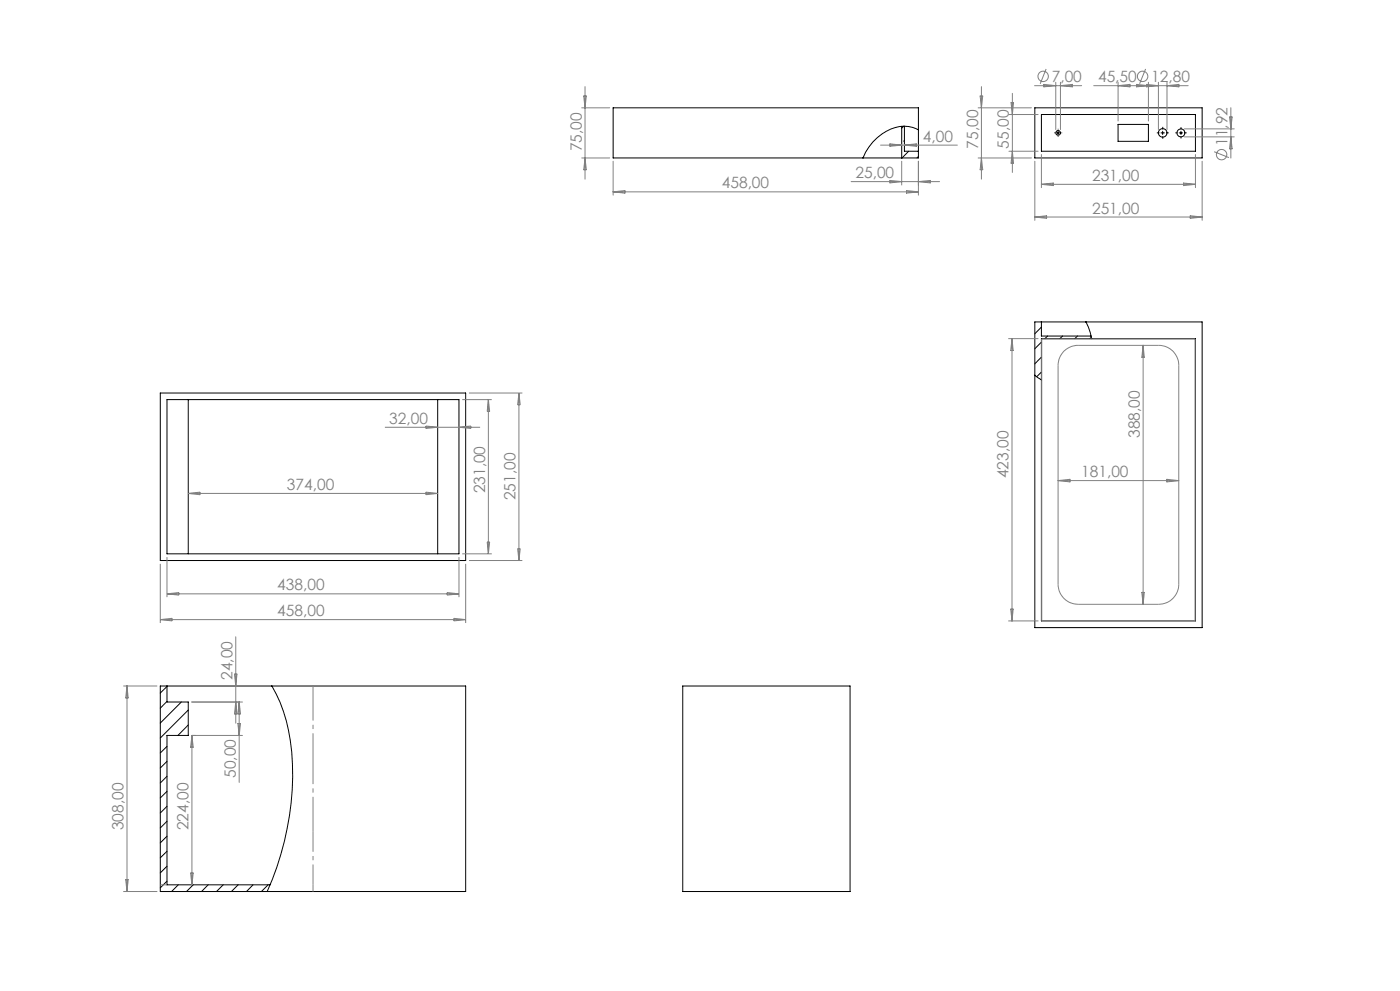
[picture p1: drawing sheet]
<svg xmlns="http://www.w3.org/2000/svg" width="420mm" height="297mm" viewBox="0 0 420 297" stroke-linecap="round" stroke-linejoin="round" font-family="sans-serif">
<g fill="none" stroke="#000" stroke-width=".3">
<path d="M183.9 32.3h91.6v15h-91.6zM270.5 37.8v9.5M271.1 37.8l-.6 .6M271.3 37.8v7.5h4.2M275.5 38.9a9.9 9.9 0 0 0-10.8 1.2 15.7 15.7 0 0 0-5.8 7.2M310.4 32.3h50.2v15h-50.2zM312.4 34.3h46.2v11h-46.2zM316.9 39.8h1M317.4 39.3v1M335.4 37.3h9.1v5.1h-9.1zM348.3 39.8h1M348.8 39.3v1"/>
<path d="M353.8 39.8h1M354.3 39.3v1M271.3 42.1l-.2 .2M272.6 45.3l-2 2M275.5 46.9l-.4 .4M310.4 96.5h50.2v91.6h-50.2zM312.4 98l-2 2M312.4 96.5v4.2h14.9M325.8 96.5l1.3 3.2 .4 1.8M48.1 117.8h91.6v50.2h-91.6zM50.1 119.8h87.6v46.2h-87.6zM56.5 119.8v46.2"/>
<path d="M131.3 119.8v46.2M310.4 112.5l2 1.3M312.4 102.5l-2 2M312.4 107l-2 2M312.4 111.5l-1.4 1.4M312.4 101.5h46.2v84.6h-46.2zM314.3 100.7l-.8 .8M318.8 100.7l-.8 .8M323.3 100.7l-.9 .8M327.4 101l-.4 .5M48.1 205.6h91.6v61.6h-91.6zM50.1 205.6v4.8h6.4v10h-6.4v44.8h30.9"/>
<path d="M50.1 205.7l-2 2M50.1 210.2l-2 2M54.4 210.4l-6.3 6.3M56.5 212.8l-8.4 8.4M56.5 217.3l-3.1 3.1M81.6 205.6a50.5 50.5 0 0 1 6.2 27.3 88.9 88.9 0 0 1-7.6 34.3M204.8 205.6h50.2v61.6h-50.2zM50.1 223.7l-2 2M50.1 228.2l-2 2M50.1 232.7l-2 2M50.1 237.2l-2 1.9M50.1 241.6l-2 2.1"/>
<path d="M50.1 246.1l-2 2M50.1 250.6l-2 2M50.1 255.1l-2 2M50.1 259.6l-2 2M50.1 264.1l-2 2M53.5 265.2l-2 2M58 265.2l-2 2M62.4 265.2l-1.9 2M67 265.2l-2.1 2M71.4 265.2l-2 2M75.9 265.2l-2 2M80.4 265.2l-2 2"/>
<circle cx="317.4" cy="39.8" r=".7"/>
<circle cx="348.8" cy="39.8" r="1.28"/>
<circle cx="354.3" cy="39.8" r="1.18"/>
</g>
<g fill="none" stroke="#808080" stroke-width=".3">
<path d="M174.5 32.3h8.4M175.1 28.8h.8l-.4 3.5zM175.5 26v27.7M293.4 32.3h16M294 28.8h.8l-.4 3.5zM294.4 26v27.7M302.7 34.3h8.7M303.3 30.8h.8l-.4 3.5zM303.7 28v23.7M310.4 25.7h14.1M313.2 25.3l3.5 .4-3.5 .3zM313.8 20.7l-1.7 4.4"/>
<path d="M316.7 24.7v14.1M318.1 24.7v14.1M318.1 25.7l3.6-.4v.7zM335.4 24.7v11.6M335.4 25.7l3.6-.4v.7zM341 25.3l3.5 .4-3.5 .3zM343.7 20.7l-1.8 4.4M344 25.3l3.5 .4-3.5 .3zM344.5 24.7v11.6M347.5 24.7v14.1M350.1 25.7l3.6-.4v.7zM350.1 24.7v14.1"/>
<path d="M355.3 38.6h15M356.4 25.7h-28.3M368.9 35.1h.7l-.3 3.5zM369.3 32.3v15.1M174.5 47.3h8.4M175.5 47.3l.4 3.6h-.8zM183.9 48.3v10.2M183.9 57.5h91.6M183.9 57.5l3.6-.4v.8zM255.3 54.4h26.6M264.2 43.5h23M267 43.1l3.5 .4-3.5 .3z"/>
<path d="M267 54.1l3.5 .3-3.5 .4zM270.5 48.3v7.2M271.3 43.5l3.6-.4v.7zM272 57.1l3.5 .4-3.5 .4zM275.5 48.3v10.2M275.5 54.4l3.6-.3v.7zM293.4 47.3h16M294.4 47.3l.4 3.6h-.8zM302.7 45.3h8.7M303.7 45.3l.4 3.6h-.8zM310.4 48.3v17.7M312.4 46.3v9.9"/>
<path d="M312.4 55.2h46.2M312.4 55.2l3.6-.3v.7zM355.1 54.9l3.5 .3-3.5 .4zM355.3 41h15M358.6 46.3v9.9M360.6 48.3v17.7M364.2 45.5l4.5 1.7M369.3 41l.3 3.6h-.7zM310.4 65h50.2M310.4 65l3.6-.3v.7zM357.1 64.7l3.5 .3-3.5 .4zM138.7 119.8h8.8"/>
<path d="M140.7 117.8h16M146.5 119.8v46.2M146.5 119.8l.4 3.5h-.7zM155.7 117.8v50.2M155.7 117.8l.4 3.5h-.8zM302.6 101.5h8.8M303.6 101.5v84.6M303.6 101.5l.4 3.6h-.8zM312.5 101.6h46v84.4h-46zM319.1 105.4l1.6-1.3 2.4-.6h24.5a6 6 0 0 1 6 6v65.6a6 6 0 0 1-6 6h-24.2a6 6 0 0 1-6-6v-66l.4-1.6zM342.9 103.5v77.6M342.9 103.5l.4 3.6h-.8z"/>
<path d="M115.5 128.1h28.5M127.7 127.7l3.6 .4-3.6 .3zM137.7 128.1l3.6-.4v.7zM56.5 147.9h74.8M56.5 147.9l3.5-.4v.8zM127.7 147.5l3.6 .4-3.6 .4zM317.4 144h36.2M317.4 144l3.6-.4v.8zM350.1 143.6l3.5 .4-3.5 .4zM48.1 169v17.7M50.1 167v12M50.1 178h87.6"/>
<path d="M50.1 178l3.6-.4v.8zM134.1 177.6l3.6 .4-3.6 .4zM137.7 167v12M138.7 166h8.8M139.7 169v17.7M140.7 168h16M146.2 162.4h.7l-.4 3.6zM155.3 164.4h.8l-.4 3.6zM342.5 177.5h.8l-.4 3.6zM48.1 185.7h91.6M48.1 185.7l3.5-.4v.8zM70.7 190.8v25.9"/>
<path d="M136.1 185.3l3.6 .4-3.6 .4zM302.6 186.1h8.8M303.2 182.6h.8l-.4 3.5zM37.1 205.6h10M38.1 205.6v61.6M38.1 205.6l.4 3.6h-.8zM57.5 210.4h15.2M70.3 202h.8l-.4 3.6zM70.7 210.4l.4 3.6h-.8zM71.4 216.8h.7l-.3 3.6zM71.8 210.4l.3 3.6h-.7zM71.8 210.4v24.1"/>
<path d="M57.5 220.4h15.2M57.6 220.4v44.8M57.6 220.4l.4 3.5h-.8zM37.1 267.2h10M37.7 263.6h.8l-.4 3.6zM57.2 261.7h.8l-.4 3.5z"/>
<circle cx="312.9" cy="22.9" r="1.55"/>
<circle cx="342.8" cy="22.9" r="1.55"/>
<circle cx="366.5" cy="46.4" r="1.56"/>
</g>
<path d="M316.4 39.8h-.2M317.4 38.8v-.2M318.4 39.8h.2M347.8 39.8h-.8M348.8 38.8v-.8M349.8 39.8h.8M353.3 39.8h-.7M354.3 38.8v-.7M355.3 39.8h.7M317.4 40.8v.2M348.8 40.8v.8M354.3 40.8v.7" fill="none" stroke="#000" stroke-width=".3" stroke-dasharray="15.2 1.3 1.3 1.3" stroke-linecap="butt"/>
<path d="M93.9 265.2v-16" fill="none" stroke="#808080" stroke-width=".3" stroke-dasharray="15.2 1.3 1.3 1.3" stroke-dashoffset="9.1" stroke-linecap="butt"/>
<path d="M93.9 249.2v-43.6" fill="none" stroke="#808080" stroke-width=".3" stroke-dasharray="15.2 1.3 1.3 1.3" stroke-dashoffset="4.9" stroke-linecap="butt"/>
<path d="M93.9 205.6v-.2M50.1 265.2h-2M93.9 265.2v2" fill="none" stroke="#808080" stroke-width=".3" stroke-dasharray="15.2 1.3 1.3 1.3" stroke-linecap="butt"/>
<g font-size="4.7" fill="#808080">
<text x="315.5" y="24.6">7,00</text>
<text x="329.4" y="24.6">45,50</text>
<text x="345.4" y="24.6">12,80</text>
<text x="174.5" y="45.3" transform="rotate(-90 174.5 45.3)">75,00</text>
<text x="276.9" y="42.4">4,00</text>
<text x="293.4" y="44.5" transform="rotate(-90 293.4 44.5)">75,00</text>
<text x="302.7" y="44.5" transform="rotate(-90 302.7 44.5)">55,00</text>
<text x="368.2" y="43.8" transform="rotate(-90 368.2 43.8)">11,92</text>
<text x="256.6" y="53.4">25,00</text>
<text x="216.5" y="56.5">458,00</text>
<text x="327.6" y="54.2">231,00</text>
<text x="327.6" y="64">251,00</text>
<text x="116.8" y="127">32,00</text>
<text x="341.9" y="131.3" transform="rotate(-90 341.9 131.3)">388,00</text>
<text x="302.6" y="143.3" transform="rotate(-90 302.6 143.3)">423,00</text>
<text x="324.4" y="143">181,00</text>
<text x="86.1" y="146.8">374,00</text>
<text x="145.5" y="147.9" transform="rotate(-90 145.5 147.9)">231,00</text>
<text x="154.7" y="149.9" transform="rotate(-90 154.7 149.9)">251,00</text>
<text x="83.2" y="176.9">438,00</text>
<text x="83.2" y="184.7">458,00</text>
<text x="69.7" y="203.8" transform="rotate(-90 69.7 203.8)">24,00</text>
<text x="70.8" y="233.2" transform="rotate(-90 70.8 233.2)">50,00</text>
<text x="37.1" y="248.8" transform="rotate(-90 37.1 248.8)">308,00</text>
<text x="56.6" y="248.8" transform="rotate(-90 56.6 248.8)">224,00</text>
</g>
</svg>
